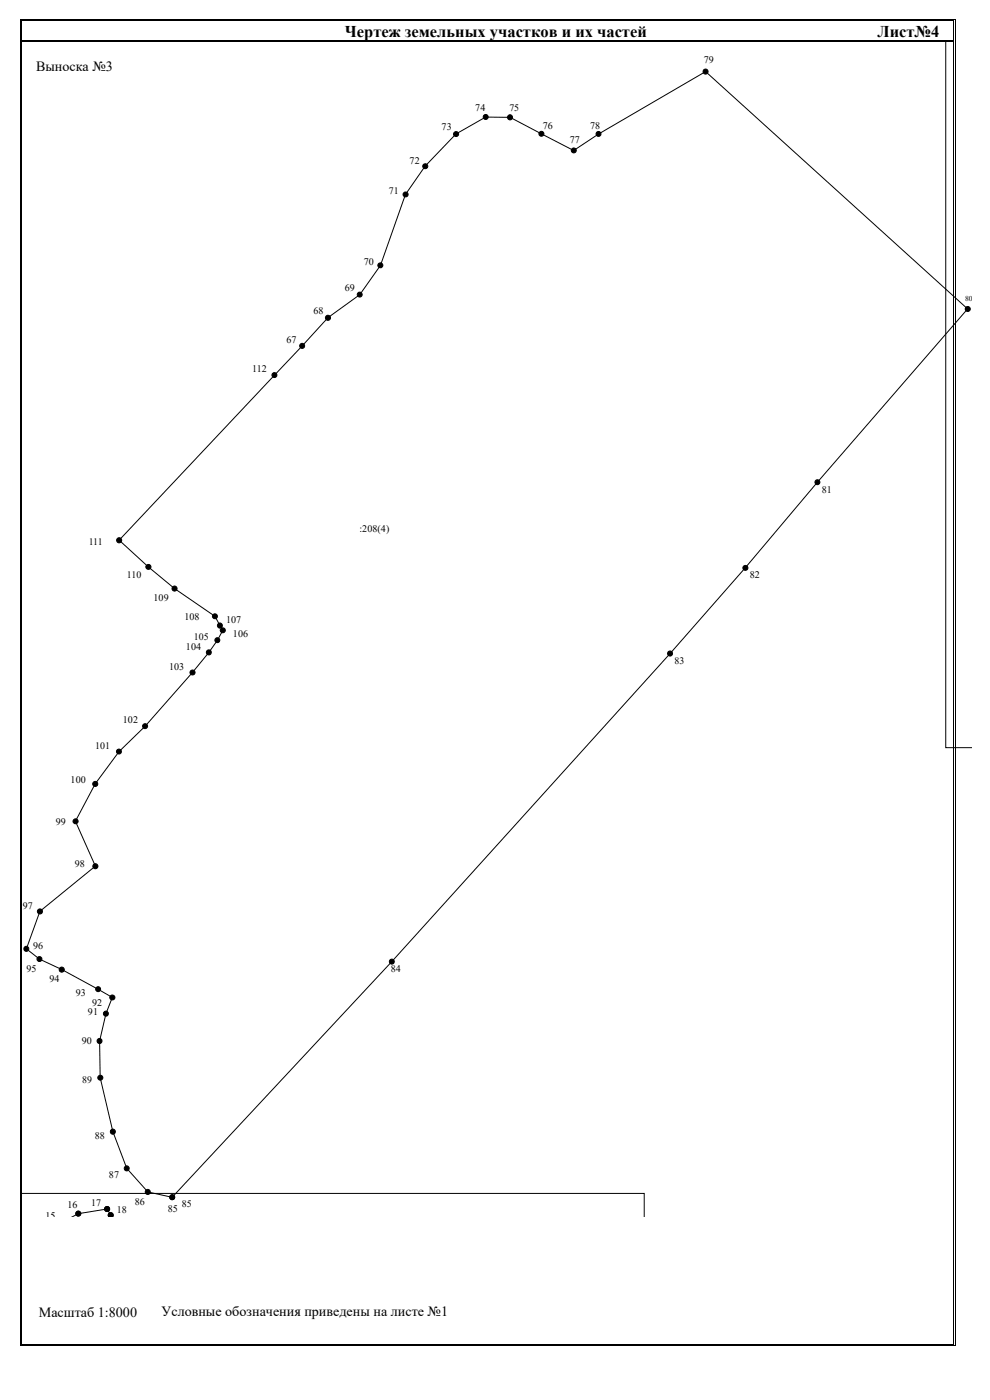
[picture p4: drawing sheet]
<svg xmlns="http://www.w3.org/2000/svg" width="297mm" height="420mm" viewBox="0 0 297 420" stroke-linecap="round" stroke-linejoin="round" font-family="sans-serif">
<g fill="none" stroke="#000" stroke-width=".3">
<path d="M6.2 6.4v5.7M6.2 12.6v391.2M6.5 6.4v5.7M6.5 12.6v390.7M6.6 5.9h279.6M6.6 6.3h279.6M6.6 12.2h279.6M6.6 12.5h279.6M283.8 12.6v211.8h7.8M286.2 6.4v5.7M286.2 12.6v390.7M286.6 6.4v5.7"/>
<path d="M286.6 12.6v390.7M136.8 40.2l8.9-5.1 7.4 .1 19 10 7.5-5 32.1-18.7 78.6 71.2-45.1 52-21.6 25.7-22.5 25.7-83.6 92.5-65.9 70.7-7.2-1.6-6.4-7.1-4.1-11-3.8-16.2-.2-11 1.9-8.2 1.9-4.9-15.2-8.3-6.6-3.2-4-3 4.1-11.3 16.6-13.6-6-13.4 6-11.3 7.1-9.6 7.8-7.6 14.2-16.2 5-6 2.5-3.6 1.6-3-2.3-4.2-12.1-8.4-7.9-6.4-8.7-8.1 54.9-58.3 7.7-8.5 9.6-6.9 6.2-8.7 7.4-21.3 6-8.5zM6.6 358.2h186.7v6.9M21.8 365.1l1.7-.9 8.6-1.4 1.5 2.3M32.6 365.1a.74 .74 0 0 1 .6-1.2 .74 .74 0 0 1 .6 1.2M6.6 403.7h279.6M6.6 403.4h279.6"/>
<circle cx="145.7" cy="35.1" r=".75"/>
<circle cx="153" cy="35.2" r=".76"/>
<circle cx="211.7" cy="21.5" r=".76"/>
<circle cx="121.7" cy="58.4" r=".75"/>
<circle cx="127.6" cy="49.9" r=".75"/>
<circle cx="136.8" cy="40.2" r=".75"/>
<circle cx="162.4" cy="40.1" r=".75"/>
<circle cx="172.2" cy="45.1" r=".74"/>
<circle cx="179.6" cy="40.2" r=".74"/>
<circle cx="114.1" cy="79.6" r=".74"/>
<circle cx="98.4" cy="95.4" r=".76"/>
<circle cx="107.9" cy="88.4" r=".74"/>
<circle cx="290.3" cy="92.7" r=".57"/>
<circle cx="290.4" cy="92.7" r=".75"/>
<circle cx="82.3" cy="112.6" r=".74"/>
<circle cx="90.7" cy="103.8" r=".75"/>
<circle cx="245.3" cy="144.7" r=".74"/>
<circle cx="35.7" cy="162.2" r=".77"/>
<circle cx="44.5" cy="170.1" r=".75"/>
<circle cx="52.4" cy="176.6" r=".76"/>
<circle cx="223.7" cy="170.4" r=".75"/>
<circle cx="62.6" cy="195.8" r=".75"/>
<circle cx="64.5" cy="185" r=".74"/>
<circle cx="65.2" cy="192.1" r=".74"/>
<circle cx="66" cy="187.8" r=".76"/>
<circle cx="66.9" cy="189.2" r=".75"/>
<circle cx="201" cy="196.1" r=".75"/>
<circle cx="43.5" cy="217.9" r=".74"/>
<circle cx="57.8" cy="201.8" r=".75"/>
<circle cx="28.6" cy="235.3" r=".76"/>
<circle cx="35.7" cy="225.6" r=".74"/>
<circle cx="22.7" cy="246.5" r=".75"/>
<circle cx="28.6" cy="260" r=".76"/>
<circle cx="12" cy="273.5" r=".76"/>
<circle cx="7.9" cy="284.8" r=".75"/>
<circle cx="11.8" cy="287.8" r=".74"/>
<circle cx="18.5" cy="291" r=".76"/>
<circle cx="29.4" cy="296.9" r=".74"/>
<circle cx="33.7" cy="299.3" r=".75"/>
<circle cx="117.6" cy="288.6" r=".75"/>
<circle cx="29.9" cy="312.4" r=".75"/>
<circle cx="31.8" cy="304.2" r=".75"/>
<circle cx="30.1" cy="323.4" r=".75"/>
<circle cx="33.9" cy="339.6" r=".76"/>
<circle cx="38" cy="350.7" r=".75"/>
<circle cx="44.3" cy="357.7" r=".76"/>
<circle cx="51.7" cy="359.3" r=".74"/>
<circle cx="23.5" cy="364.2" r=".74"/>
<circle cx="32.1" cy="362.8" r=".76"/>
</g>
<g fill="#000">
<path d="M32.7 364.2a.71 .71 0 0 1 1-.1 .71 .71 0 0 1 0 1l-1.2-.1z" fill-rule="evenodd"/>
<path d="M32.7 364.2a.71 .71 0 0 1 1-.1 .71 .71 0 0 1 0 1l-1.2-.1z" fill-rule="evenodd"/>
<circle cx="145.7" cy="35.1" r=".75"/>
<circle cx="153" cy="35.2" r=".76"/>
<circle cx="211.7" cy="21.5" r=".76"/>
<circle cx="121.7" cy="58.4" r=".75"/>
<circle cx="127.6" cy="49.9" r=".75"/>
<circle cx="136.8" cy="40.2" r=".75"/>
<circle cx="162.4" cy="40.1" r=".75"/>
<circle cx="172.2" cy="45.1" r=".74"/>
<circle cx="179.6" cy="40.2" r=".74"/>
<circle cx="114.1" cy="79.6" r=".74"/>
<circle cx="98.4" cy="95.4" r=".76"/>
<circle cx="107.9" cy="88.4" r=".74"/>
<circle cx="290.3" cy="92.7" r=".57"/>
<circle cx="290.4" cy="92.7" r=".75"/>
<circle cx="82.3" cy="112.6" r=".74"/>
<circle cx="90.7" cy="103.8" r=".75"/>
<circle cx="245.3" cy="144.7" r=".74"/>
<circle cx="35.7" cy="162.2" r=".77"/>
<circle cx="44.5" cy="170.1" r=".75"/>
<circle cx="52.4" cy="176.6" r=".76"/>
<circle cx="223.7" cy="170.4" r=".75"/>
<circle cx="62.6" cy="195.8" r=".75"/>
<circle cx="64.5" cy="185" r=".74"/>
<circle cx="65.2" cy="192.1" r=".74"/>
<circle cx="66" cy="187.8" r=".76"/>
<circle cx="66.9" cy="189.2" r=".75"/>
<circle cx="201" cy="196.1" r=".75"/>
<circle cx="43.5" cy="217.9" r=".74"/>
<circle cx="57.8" cy="201.8" r=".75"/>
<circle cx="28.6" cy="235.3" r=".76"/>
<circle cx="35.7" cy="225.6" r=".74"/>
<circle cx="22.7" cy="246.5" r=".75"/>
<circle cx="28.6" cy="260" r=".76"/>
<circle cx="12" cy="273.5" r=".76"/>
<circle cx="7.9" cy="284.8" r=".75"/>
<circle cx="11.8" cy="287.8" r=".74"/>
<circle cx="18.5" cy="291" r=".76"/>
<circle cx="29.4" cy="296.9" r=".74"/>
<circle cx="33.7" cy="299.3" r=".75"/>
<circle cx="117.6" cy="288.6" r=".75"/>
<circle cx="29.9" cy="312.4" r=".75"/>
<circle cx="31.8" cy="304.2" r=".75"/>
<circle cx="30.1" cy="323.4" r=".75"/>
<circle cx="33.9" cy="339.6" r=".76"/>
<circle cx="38" cy="350.7" r=".75"/>
<circle cx="44.3" cy="357.7" r=".76"/>
<circle cx="51.7" cy="359.3" r=".74"/>
<circle cx="23.5" cy="364.2" r=".74"/>
<circle cx="32.1" cy="362.8" r=".76"/>
</g>
<g fill="#000">
<path d="M6.1 5.9h.2v.5h-.2zM6.1 5.9h.5v.1h-.5zM6.1 12.1h.2v.5h-.2zM6.5 6.2l.1 .2zM6.5 12.6h.1zM6.5 12.1l.1 .2zM6.5 12.4l.1 .2zM286.2 5.9h.5v.1h-.5zM286.2 6.2l.1 .2zM286.2 12.6h.1zM286.2 12.1l.1 .2zM286.2 12.4l.1 .2z"/>
<path d="M286.5 5.9h.2v.5h-.2zM286.5 12.6h.2zM286.5 12.1h.2v.5h-.2zM6.1 403.6h.5v.2h-.5zM6.5 403.3l.1 .2zM286.2 403.6h.5v.2h-.5zM286.2 403.3l.1 .2zM286.5 403.3h.2v.5h-.2z"/>
</g>
<g fill="#fff">
<path d="M9.1 389.9h41.2v9.3h-41.2z"/>
<path d="M45.9 389.7h105.8v9.2h-105.8z"/>
<path d="M8.3 15.9h30.4v9.3h-30.4z"/>
</g>
<g font-size="4.9">
<text x="103.4" y="11">Чертеж земельных участков и их частей</text>
<text x="263.3" y="11">Лист№4</text>
</g>
<g font-size="4.2">
<text x="10.8" y="21.2">Выноска №3</text>
<text x="11.6" y="395.2">Масштаб 1:8000</text>
<text x="48.4" y="394.8">Условные обозначения приведены на листе №1</text>
</g>
<g font-size="3">
<text x="211.2" y="19">79</text>
<text x="142.6" y="33.3">74</text>
<text x="152.8" y="33.4">75</text>
<text x="132.5" y="39">73</text>
<text x="162.9" y="38.7">76</text>
<text x="177" y="38.8">78</text>
<text x="171" y="42.9">77</text>
<text x="122.9" y="49.2">72</text>
<text x="116.7" y="58.2">71</text>
<text x="109.1" y="79.4">70</text>
<text x="103.4" y="87.5">69</text>
<text x="94.1" y="94.3">68</text>
<text x="85.9" y="103">67</text>
<text x="75.6" y="111.7">112</text>
<text x="246.6" y="147.8">81</text>
<text x="107.8" y="159.8">:208(4)</text>
<text x="26.6" y="163.4">111</text>
<text x="38.1" y="173.6">110</text>
<text x="224.9" y="173.6">82</text>
<text x="46.1" y="180.2">109</text>
<text x="55.3" y="185.9">108</text>
<text x="67.8" y="186.9">107</text>
<text x="69.9" y="191">106</text>
<text x="55.8" y="195.2">104</text>
<text x="58.1" y="192">105</text>
<text x="50.8" y="201.1">103</text>
<text x="202.4" y="199.3">83</text>
<text x="36.9" y="217.1">102</text>
<text x="28.6" y="224.7">101</text>
<text x="21.2" y="234.8">100</text>
<text x="16.8" y="247.5">99</text>
<text x="22.4" y="260.3">98</text>
<text x="6.9" y="272.9">97</text>
<text x="9.9" y="284.9">96</text>
<text x="7.9" y="291.6">95</text>
<text x="117.2" y="291.8">84</text>
<text x="14.9" y="294.8">94</text>
<text x="22.7" y="298.8">93</text>
<text x="26.4" y="304.5">91</text>
<text x="27.6" y="301.9">92</text>
<text x="24.6" y="313.3">90</text>
<text x="24.7" y="325">89</text>
<text x="28.4" y="341.7">88</text>
<text x="32.7" y="353.4">87</text>
<text x="13.7" y="365.8">15</text>
<text x="20.3" y="362.5">16</text>
<text x="27.4" y="362">17</text>
<text x="35.1" y="363.9">18</text>
<text x="40.4" y="361.7">86</text>
<text x="50.4" y="363.8">85</text>
<text x="54.6" y="362.2">85</text>
</g>
<text font-size="2.2" x="289.6" y="90.4">80</text>
</svg>
